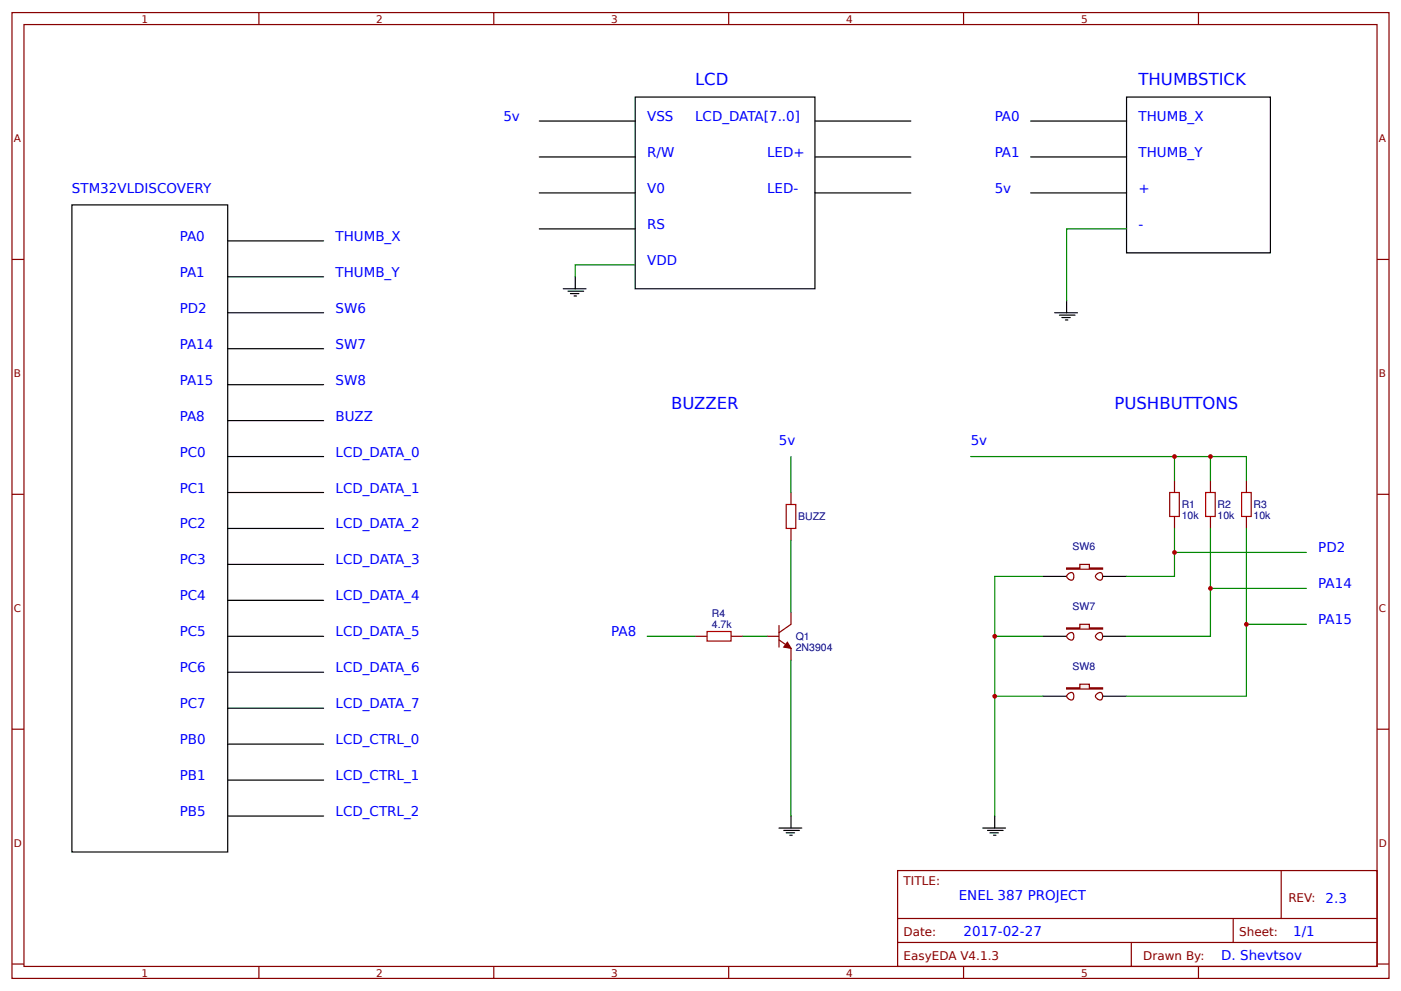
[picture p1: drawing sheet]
<svg xmlns="http://www.w3.org/2000/svg" width="312mm" height="221mm" viewBox="0 0 312 221" stroke-linecap="round" stroke-linejoin="round" font-family="sans-serif">
<g fill="none" stroke="#800" stroke-width=".27">
<path d="M2.7 2.8h306.4v215h-306.4zM5.3 5.5h301.1v209.6h-301.1zM57.6 2.8v2.7M109.9 2.8v2.7M162.2 2.8v2.7M214.4 2.8v2.7M266.7 2.8v2.7M2.7 57.7h2.6M306.4 57.7h2.7M2.7 110h2.6M261.4 106.9v2.7M261.4 114.9v2.7"/>
<path d="M306.4 110h2.7M2.7 162.3h2.6M306.4 162.3h2.7M199.8 193.8h106.6v21.3h-106.6zM285.1 193.8v10.6M2.7 214.6h2.6M57.6 215.1v2.7M109.9 215.1v2.7M162.2 215.1v2.7M199.8 204.4h106.6M199.8 209.8h106.6M214.4 215.1v2.7"/>
<path d="M251.8 209.8v5.3M266.7 215.1v2.7M274.4 204.4v5.4M306.4 214.6h2.7"/>
</g>
<path d="M232 128.3h5.4M245.4 128.3h5.3M218.7 184.3h5.1M219.8 184.8h3.4M220.3 185.4h1.9M221.1 185.9h.5M221.4 181.6v2.7" fill="none" stroke="#000" stroke-width=".27"/>
<path d="M260.3 109.6h2.1v5.3h-2.1z" fill="none" stroke="#a00000" stroke-width=".27"/>
<path d="M237.4 126.4h2.9v-.8h2.1v.8h3v.3h-8z" fill="#efefef" stroke="#800" stroke-width=".27"/>
<path d="M269.4 106.9v2.7M269.4 114.9v2.7M237.7 127.8a.71 .71 0 0 1 1.2-.1v1.1a.85 .85 0 0 1-1 .2 .85 .85 0 0 1-.4-1zM244.1 127.8a.71 .71 0 0 1 1.2-.1v1.1a.85 .85 0 0 1-1 .2 .85 .85 0 0 1-.4-1z" fill="none" stroke="#800" stroke-width=".27"/>
<path d="M261.4 117.6v10.7h-10.7M232 128.3h-10.6v53.3" fill="none" stroke="#080" stroke-width=".27"/>
<path d="M268.3 109.6h2.1v5.3h-2.1z" fill="none" stroke="#a00000" stroke-width=".27"/>
<path d="M232 141.6h5.4M245.4 141.6h5.3" fill="none" stroke="#000" stroke-width=".27"/>
<path d="M237.4 139.8h2.9v-.8h2.1v.8h3v.2h-8z" fill="#efefef" stroke="#800" stroke-width=".27"/>
<path d="M237.7 141.1a.71 .71 0 0 1 1.2 0v1.1a.85 .85 0 0 1-1 .1 .85 .85 0 0 1-.4-.9zM244.1 141.1a.71 .71 0 0 1 1.2 0v1.1a.85 .85 0 0 1-1 .1 .85 .85 0 0 1-.4-.9z" fill="none" stroke="#800" stroke-width=".27"/>
<path d="M221.4 141.6h10.6" fill="none" stroke="#080" stroke-width=".27"/>
<circle cx="221.4" cy="141.6" r=".53" fill="#c00"/>
<path d="M269.4 117.6v24h-18.7" fill="none" stroke="#080" stroke-width=".27"/>
<path d="M276.3 109.6h2.1v5.3h-2.1z" fill="none" stroke="#a00000" stroke-width=".27"/>
<path d="M277.4 106.9v2.7M277.4 114.9v2.7" fill="none" stroke="#800" stroke-width=".27"/>
<path d="M232 155h5.4M245.4 155h5.3" fill="none" stroke="#000" stroke-width=".27"/>
<path d="M237.4 153.1h2.9v-.8h2.1v.8h3v.3h-8z" fill="#efefef" stroke="#800" stroke-width=".27"/>
<path d="M237.7 154.5a.71 .71 0 0 1 1.2-.1v1.1a.85 .85 0 0 1-1 .1 .85 .85 0 0 1-.4-.9zM244.1 154.5a.71 .71 0 0 1 1.2-.1v1.1a.85 .85 0 0 1-1 .1 .85 .85 0 0 1-.4-.9z" fill="none" stroke="#800" stroke-width=".27"/>
<path d="M221.4 155h10.6" fill="none" stroke="#080" stroke-width=".27"/>
<circle cx="221.4" cy="155" r=".53" fill="#c00"/>
<path d="M216 101.6h61.4v5.3M269.4 101.6v5.3" fill="none" stroke="#080" stroke-width=".27"/>
<circle cx="269.4" cy="101.6" r=".53" fill="#c00"/>
<path d="M261.4 101.6v5.3" fill="none" stroke="#080" stroke-width=".27"/>
<circle cx="261.4" cy="101.6" r=".53" fill="#c00"/>
<path d="M141.4 58.9h-13.4v2.7M250.7 50.9h-13.3v16M176 101.6v8M277.4 117.6v37.4h-26.7M176 120.3v16M261.4 122.9h29.3M277.4 139h13.3M144 141.6h10.7M165.4 141.6h5.3M176 147v34.6" fill="none" stroke="#080" stroke-width=".27"/>
<g fill="none" stroke="#000" stroke-width=".27">
<path d="M120 26.9h21.4M120 34.9h21.4M141.4 21.6h40v42.7h-40zM181.4 26.9h21.3M181.4 34.9h21.3M229.4 26.9h21.3M229.4 34.9h21.3M250.7 21.6h32v34.7h-32zM16 45.6h34.7v144h-34.7zM50.7 53.6h21.3M120 42.9h21.4M120 50.9h21.4"/>
<path d="M181.4 42.9h21.3M229.4 42.9h21.3M50.7 69.6h21.3M50.7 61.6h21.3M50.7 77.6h21.3M125.3 64.3h5.1M126.4 64.8h3.5M126.9 65.3h1.9M127.7 65.9h.6M128 61.6v2.7M234.7 69.6h5.1M235.8 70.1h3.4"/>
<path d="M236.3 70.7h1.9M237.1 71.2h.5M237.4 66.9v2.7M50.7 85.6h21.3M50.7 93.6h21.3M50.7 101.6h21.3M50.7 109.6h21.3M50.7 117.6h21.3M50.7 125.6h21.3M50.7 133.6h21.3M50.7 141.6h21.3M50.7 149.6h21.3"/>
<path d="M50.7 157.6h21.3M50.7 165.6h21.3M50.7 173.6h21.3M50.7 181.6h21.3M173.4 184.3h5M174.4 184.8h3.5M175 185.4h1.8M175.8 185.9h.5M176 181.6v2.7"/>
</g>
<path d="M175 112.3h2.1v5.3h-2.1zM157.4 140.6h5.3v2.1h-5.3z" fill="none" stroke="#a00000" stroke-width=".27"/>
<path d="M176 109.6v2.7M176 117.6v2.7M173.4 139.2v4.8M176 136.3v2.7l-2.6 1.8M154.7 141.6h2.7M162.7 141.6h2.7M170.7 141.6h2.7M173.4 142.4l2.6 1.9v2.7" fill="none" stroke="#800" stroke-width=".27"/>
<path d="M175.2 143l.8 1.3-1.6-.3z" fill="#800" stroke="#800" stroke-width=".27"/>
<circle cx="261.4" cy="122.9" r=".53" fill="#c00"/>
<path d="M269.4 130.9h21.3" fill="none" stroke="#080" stroke-width=".27"/>
<g fill="#c00">
<circle cx="269.4" cy="130.9" r=".53"/>
<circle cx="277.4" cy="139" r=".53"/>
</g>
<g font-size="3.7" fill="#00f">
<text x="154.7" y="18.9">LCD</text>
<text x="253.4" y="18.9">THUMBSTICK</text>
<text x="149.4" y="90.9">BUZZER</text>
<text x="248" y="90.9">PUSHBUTTONS</text>
</g>
<g font-size="3" fill="#00f">
<text x="112" y="26.9">5v</text>
<text x="144" y="26.9">VSS</text>
<text x="154.7" y="26.9">LCD_DATA[7..0]</text>
<text x="221.4" y="26.9">PA0</text>
<text x="253.4" y="26.9">THUMB_X</text>
<text x="144" y="34.9">R/W</text>
<text x="170.7" y="34.9">LED+</text>
<text x="221.4" y="34.9">PA1</text>
<text x="253.4" y="34.9">THUMB_Y</text>
<text x="16" y="42.9">STM32VLDISCOVERY</text>
<text x="144" y="42.9">V0</text>
<text x="170.7" y="42.9">LED-</text>
<text x="221.4" y="42.9">5v</text>
<text x="253.4" y="42.9">+</text>
<text x="40" y="53.6">PA0</text>
<text x="74.7" y="53.6">THUMB_X</text>
<text x="144" y="50.9">RS</text>
<text x="253.4" y="50.9">-</text>
<text x="144" y="58.9">VDD</text>
<text x="40" y="61.6">PA1</text>
<text x="74.7" y="61.6">THUMB_Y</text>
<text x="40" y="69.6">PD2</text>
<text x="74.7" y="69.6">SW6</text>
<text x="40" y="77.6">PA14</text>
<text x="74.7" y="77.6">SW7</text>
<text x="40" y="85.6">PA15</text>
<text x="74.7" y="85.6">SW8</text>
<text x="40" y="93.6">PA8</text>
<text x="74.7" y="93.6">BUZZ</text>
<text x="40" y="101.6">PC0</text>
<text x="74.7" y="101.6">LCD_DATA_0</text>
<text x="173.4" y="98.9">5v</text>
<text x="216" y="98.9">5v</text>
<text x="40" y="109.6">PC1</text>
<text x="74.7" y="109.6">LCD_DATA_1</text>
<text x="40" y="117.6">PC2</text>
<text x="74.7" y="117.6">LCD_DATA_2</text>
<text x="40" y="125.6">PC3</text>
<text x="74.7" y="125.6">LCD_DATA_3</text>
<text x="293.4" y="122.9">PD2</text>
<text x="293.4" y="130.9">PA14</text>
<text x="40" y="133.6">PC4</text>
<text x="74.7" y="133.6">LCD_DATA_4</text>
<text x="40" y="141.6">PC5</text>
<text x="74.7" y="141.6">LCD_DATA_5</text>
<text x="136" y="141.6">PA8</text>
<text x="293.4" y="139">PA15</text>
<text x="40" y="149.6">PC6</text>
<text x="74.7" y="149.6">LCD_DATA_6</text>
<text x="40" y="157.6">PC7</text>
<text x="74.7" y="157.6">LCD_DATA_7</text>
<text x="40" y="165.6">PB0</text>
<text x="74.7" y="165.6">LCD_CTRL_0</text>
<text x="40" y="173.6">PB1</text>
<text x="74.7" y="173.6">LCD_CTRL_1</text>
<text x="40" y="181.6">PB5</text>
<text x="74.7" y="181.6">LCD_CTRL_2</text>
<text x="213.4" y="200.3">ENEL 387 PROJECT</text>
<text x="295" y="201">2.3</text>
<text x="214.4" y="208.4">2017-02-27</text>
<text x="287.8" y="208.4">1/1</text>
<text x="271.8" y="213.8">D. Shevtsov</text>
</g>
<g font-size="2.7" fill="#800">
<text x="201.1" y="197">TITLE:</text>
<text x="286.7" y="200.7">REV:</text>
<text x="201.1" y="208.4">Date:</text>
<text x="275.8" y="208.4">Sheet:</text>
<text x="201.1" y="213.8">EasyEDA V4.1.3</text>
<text x="254.4" y="213.8">Drawn By:</text>
</g>
<g font-size="2.3" fill="#800">
<text x="31.5" y="5.1">1</text>
<text x="83.7" y="5.1">2</text>
<text x="136" y="5.1">3</text>
<text x="188.3" y="5.1">4</text>
<text x="240.6" y="5.1">5</text>
<text x="3.1" y="31.6">A</text>
<text x="306.8" y="31.6">A</text>
<text x="3.1" y="83.9">B</text>
<text x="306.8" y="83.9">B</text>
<text x="3.1" y="136.2">C</text>
<text x="306.8" y="136.2">C</text>
<text x="3.1" y="188.4">D</text>
<text x="306.8" y="188.4">D</text>
<text x="31.5" y="217.4">1</text>
<text x="83.7" y="217.4">2</text>
<text x="136" y="217.4">3</text>
<text x="188.3" y="217.4">4</text>
<text x="240.6" y="217.4">5</text>
</g>
<g font-size="2.3" fill="#000080">
<text x="263" y="113.1">R1</text>
<text x="271" y="113.1">R2</text>
<text x="279" y="113.1">R3</text>
<text x="177.6" y="115.7">BUZZ</text>
<text x="263" y="115.5">10k</text>
<text x="271" y="115.5">10k</text>
<text x="279" y="115.5">10k</text>
<text x="238.7" y="122.4">SW6</text>
<text x="158.4" y="137.4">R4</text>
<text x="238.7" y="135.7">SW7</text>
<text x="158.4" y="139.8">4.7k</text>
<text x="177.1" y="142.4">Q1</text>
<text x="177.1" y="144.8">2N3904</text>
<text x="238.7" y="149">SW8</text>
</g>
</svg>
